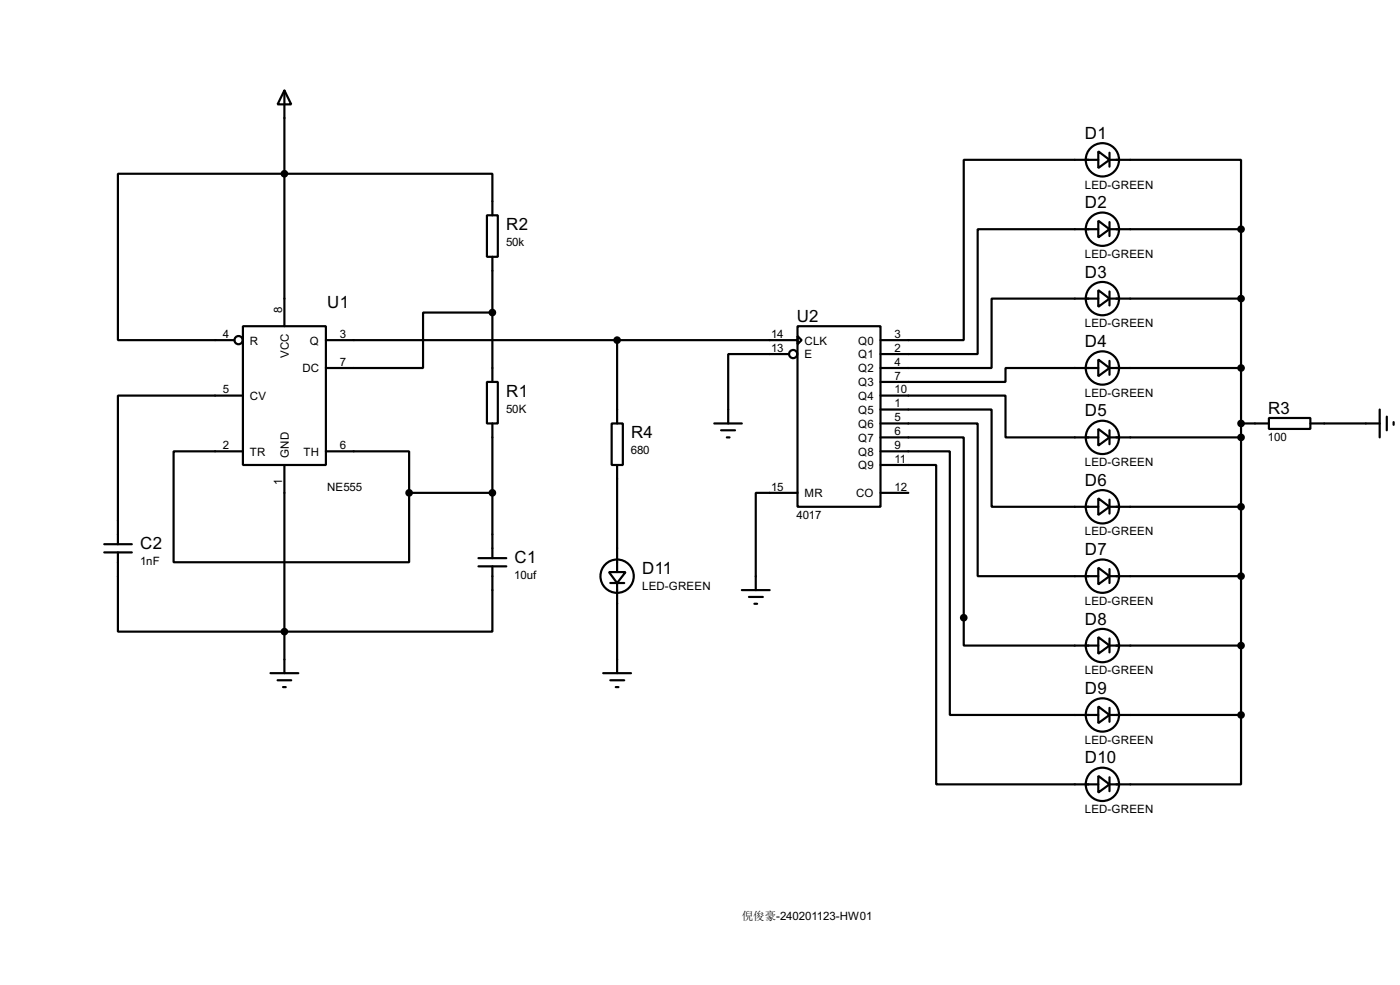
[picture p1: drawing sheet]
<svg xmlns="http://www.w3.org/2000/svg" width="256mm" height="180mm" viewBox="0 0 256 180" stroke-linecap="round" stroke-linejoin="round" font-family="sans-serif">
<g fill="none" stroke="#000" stroke-width=".4">
<path d="M52.1 16.6l1.3 2.5h-2.5zM52.1 16.6v43.1M89.2 39.4h2v7.6h-2zM90.2 39.4v-7.6h-68.6v30.5h21.4M201.2 27.7l2.1 1.6-2.1 1.5zM201.2 29.3h-24.6v33h-15.3M203.3 29.3h24.1v12.7M203.3 28v2.5M44.5 59.7h15.2v25.4h-15.2zM90.2 57.2h-12.7v10.2h-17.8M90.2 47v22.9M146.1 59.7h15.2v33.1h-15.2z"/>
<path d="M201.2 40.4l2.1 1.6-2.1 1.5zM201.2 53.1l2.1 1.6-2.1 1.5zM201.2 42h-22.1v22.8h-17.8M201.2 54.7h-19.5v12.7h-20.4M203.3 42h24.1M203.3 54.7h24.1M203.3 40.7v2.5M203.3 53.4v2.5M227.4 42v88.9M44.5 72.4h-22.9v27.2M59.7 62.3h86.4M89.2 69.9h2v7.6h-2z"/>
<path d="M90.2 77.5v24.7M112.1 77.5h2v7.6h-2zM113.1 62.3v15.2M130.9 77.5h5M132.1 78.8h2.6M144.6 64.8h-11.2v12.7M146.1 61.5l.8 .8-.8 .7zM161.3 72.4h22.9v7.7h17M161.3 75h20.4v17.8h19.5M161.3 77.5h17.8v28h22.1M201.2 65.8l2.1 1.6-2.1 1.5zM201.2 78.5l2.1 1.6-2.1 1.5z"/>
<path d="M201.2 67.4h-17v2.5h-22.9M203.3 67.4h24.1M203.3 66.1v2.5M203.3 78.8v2.5M227.4 77.5h5.1M232.5 76.5h7.6v2h-7.6zM240.1 77.5h12.7M252.8 75v5.1M254.1 76.3v2.5M255.3 77.3v.5M19.1 99.6h5.1M44.5 82.6h-12.7v20.3h43.2v-12.7"/>
<path d="M52.1 85.1v38.1M59.7 82.6h15.3v7.6M75 90.2h15.2M113.1 85.1v19.6M133.2 80.1h.5M146.1 90.2h-7.6v17.8M161.3 82.6h12.7v48.3h27.2M161.3 85.1h10.2v58.5h29.7M161.3 80.1h15.3v38.1h24.6M161.3 90.2h5.1M201.2 91.2l2.1 1.6-2.1 1.5zM203.3 80.1h24.1"/>
<path d="M203.3 92.8h24.1M203.3 91.5v2.5M19.1 101.1h5.1M21.6 101.1v14.5h68.6v-11.9M87.7 102.2h5.1M87.7 103.7h5.1M111.6 104.7h3l-1.5 2zM111.8 106.7h2.6M113.1 106.7v16.5M135.9 108h5.1M137.2 109.3h2.6M138.2 110.5h.5"/>
<path d="M201.2 103.9l2.1 1.6-2.1 1.5zM201.2 116.6l2.1 1.6-2.1 1.5zM203.3 105.5h24.1M203.3 118.2h24.1M203.3 104.2v2.5M203.3 116.9v2.5M49.6 123.2h5.1M50.9 124.5h2.5M51.9 125.8h.5M110.5 123.2h5.1M111.8 124.5h2.6M112.8 125.8h.5"/>
<path d="M201.2 129.3l2.1 1.6-2.1 1.5zM203.3 130.9h24.1M203.3 129.6v2.5M227.4 130.9v12.7h-24.1M201.2 142l2.1 1.6-2.1 1.5zM203.3 142.3v2.5"/>
<circle cx="201.9" cy="29.3" r="3.1"/>
<circle cx="201.9" cy="42" r="3.1"/>
<circle cx="201.9" cy="54.7" r="3.1"/>
<circle cx="43.7" cy="62.3" r=".75"/>
<circle cx="145.3" cy="64.8" r=".75"/>
<circle cx="201.9" cy="67.4" r="3.1"/>
<circle cx="201.9" cy="80.1" r="3.1"/>
<circle cx="201.9" cy="92.8" r="3.1"/>
<circle cx="113" cy="105.5" r="3.1"/>
<circle cx="201.9" cy="105.5" r="3.1"/>
<circle cx="201.9" cy="118.2" r="3.1"/>
<circle cx="201.9" cy="130.9" r="3.1"/>
<circle cx="201.9" cy="143.6" r="3.1"/>
</g>
<g fill="#000" stroke="#000" stroke-width=".4">
<circle cx="52.1" cy="31.8" r=".5"/>
<circle cx="90.2" cy="57.2" r=".5"/>
<circle cx="227.3" cy="54.7" r=".5"/>
<circle cx="227.3" cy="42" r=".5"/>
<circle cx="113" cy="62.3" r=".5"/>
<circle cx="227.3" cy="77.5" r=".5"/>
<circle cx="227.3" cy="67.4" r=".5"/>
<circle cx="74.9" cy="90.2" r=".5"/>
<circle cx="90.2" cy="90.2" r=".5"/>
<circle cx="227.3" cy="92.8" r=".5"/>
<circle cx="227.3" cy="80.1" r=".5"/>
<circle cx="52.1" cy="115.6" r=".5"/>
<circle cx="176.5" cy="113.1" r=".5"/>
<circle cx="227.3" cy="118.2" r=".5"/>
<circle cx="227.3" cy="105.5" r=".5"/>
<circle cx="227.3" cy="130.9" r=".5"/>
</g>
<g font-size="3.5">
<text x="198.8" y="25.4">D1</text>
<text x="198.8" y="38.1">D2</text>
<text x="92.8" y="42.1">R2</text>
<text x="198.8" y="50.8">D3</text>
<text x="60" y="56.4">U1</text>
<text x="146" y="58.9">U2</text>
<text x="198.8" y="63.5">D4</text>
<text x="92.8" y="72.6">R1</text>
<text x="198.8" y="76.2">D5</text>
<text x="232.3" y="75.7">R3</text>
<text x="115.6" y="80.2">R4</text>
<text x="198.8" y="88.9">D6</text>
<text x="25.7" y="100.5">C2</text>
<text x="198.8" y="101.6">D7</text>
<text x="94.3" y="103.1">C1</text>
<text x="117.7" y="105.1">D11</text>
<text x="198.8" y="114.3">D8</text>
<text x="198.8" y="127">D9</text>
<text x="198.8" y="139.7">D10</text>
</g>
<g font-size="2.4">
<text x="198.7" y="34.5">LED-GREEN</text>
<text x="92.7" y="45">50k</text>
<text x="198.7" y="47.2">LED-GREEN</text>
<text x="51.7" y="57.2" transform="rotate(-90 51.7 57.2)">8</text>
<text x="198.7" y="59.9">LED-GREEN</text>
<text x="40.8" y="61.9">4</text>
<text x="45.8" y="63.1">R</text>
<text x="52.9" y="65.5" transform="rotate(-90 52.9 65.5)">VCC</text>
<text x="56.8" y="63.1">Q</text>
<text x="62.3" y="61.9">3</text>
<text x="141.3" y="61.9">14</text>
<text x="141.3" y="64.4">13</text>
<text x="147.4" y="63.1">CLK</text>
<text x="147.4" y="65.6">E</text>
<text x="157.2" y="63.1">Q0</text>
<text x="157.2" y="65.6">Q1</text>
<text x="163.9" y="61.9">3</text>
<text x="163.9" y="64.4">2</text>
<text x="40.8" y="72">5</text>
<text x="55.4" y="68.1">DC</text>
<text x="62.3" y="67">7</text>
<text x="157.2" y="68.1">Q2</text>
<text x="157.2" y="70.7">Q3</text>
<text x="163.9" y="67">4</text>
<text x="163.9" y="69.5">7</text>
<text x="163.9" y="72">10</text>
<text x="45.8" y="73.2">CV</text>
<text x="92.7" y="75.5">50K</text>
<text x="157.2" y="73.2">Q4</text>
<text x="157.2" y="75.8">Q5</text>
<text x="163.9" y="74.6">1</text>
<text x="163.9" y="77.1">5</text>
<text x="198.7" y="72.6">LED-GREEN</text>
<text x="40.8" y="82.2">2</text>
<text x="45.8" y="83.4">TR</text>
<text x="52.9" y="83.8" transform="rotate(-90 52.9 83.8)">GND</text>
<text x="55.6" y="83.4">TH</text>
<text x="62.3" y="82.2">6</text>
<text x="115.6" y="83.1">680</text>
<text x="157.2" y="78.3">Q6</text>
<text x="157.2" y="80.8">Q7</text>
<text x="157.2" y="83.4">Q8</text>
<text x="163.9" y="79.7">6</text>
<text x="163.9" y="82.2">9</text>
<text x="232.3" y="80.7">100</text>
<text x="51.7" y="88.8" transform="rotate(-90 51.7 88.8)">1</text>
<text x="59.9" y="89.9">NE555</text>
<text x="141.3" y="89.8">15</text>
<text x="157.2" y="85.9">Q9</text>
<text x="163.9" y="89.8">12</text>
<text x="163.9" y="84.7">11</text>
<text x="198.7" y="85.3">LED-GREEN</text>
<text x="145.9" y="95">4017</text>
<text x="147.4" y="91">MR</text>
<text x="156.8" y="91">CO</text>
<text x="198.7" y="98">LED-GREEN</text>
<text x="25.7" y="103.5">1nF</text>
<text x="94.2" y="106">10uf</text>
<text x="117.6" y="108">LED-GREEN</text>
<text x="198.7" y="110.7">LED-GREEN</text>
<text x="198.7" y="123.4">LED-GREEN</text>
<text x="198.7" y="136.1">LED-GREEN</text>
<text x="198.7" y="148.8">LED-GREEN</text>
</g>
<text font-size="2.1" x="135.9" y="168.4">倪俊豪-240201123-HW01</text>
</svg>
